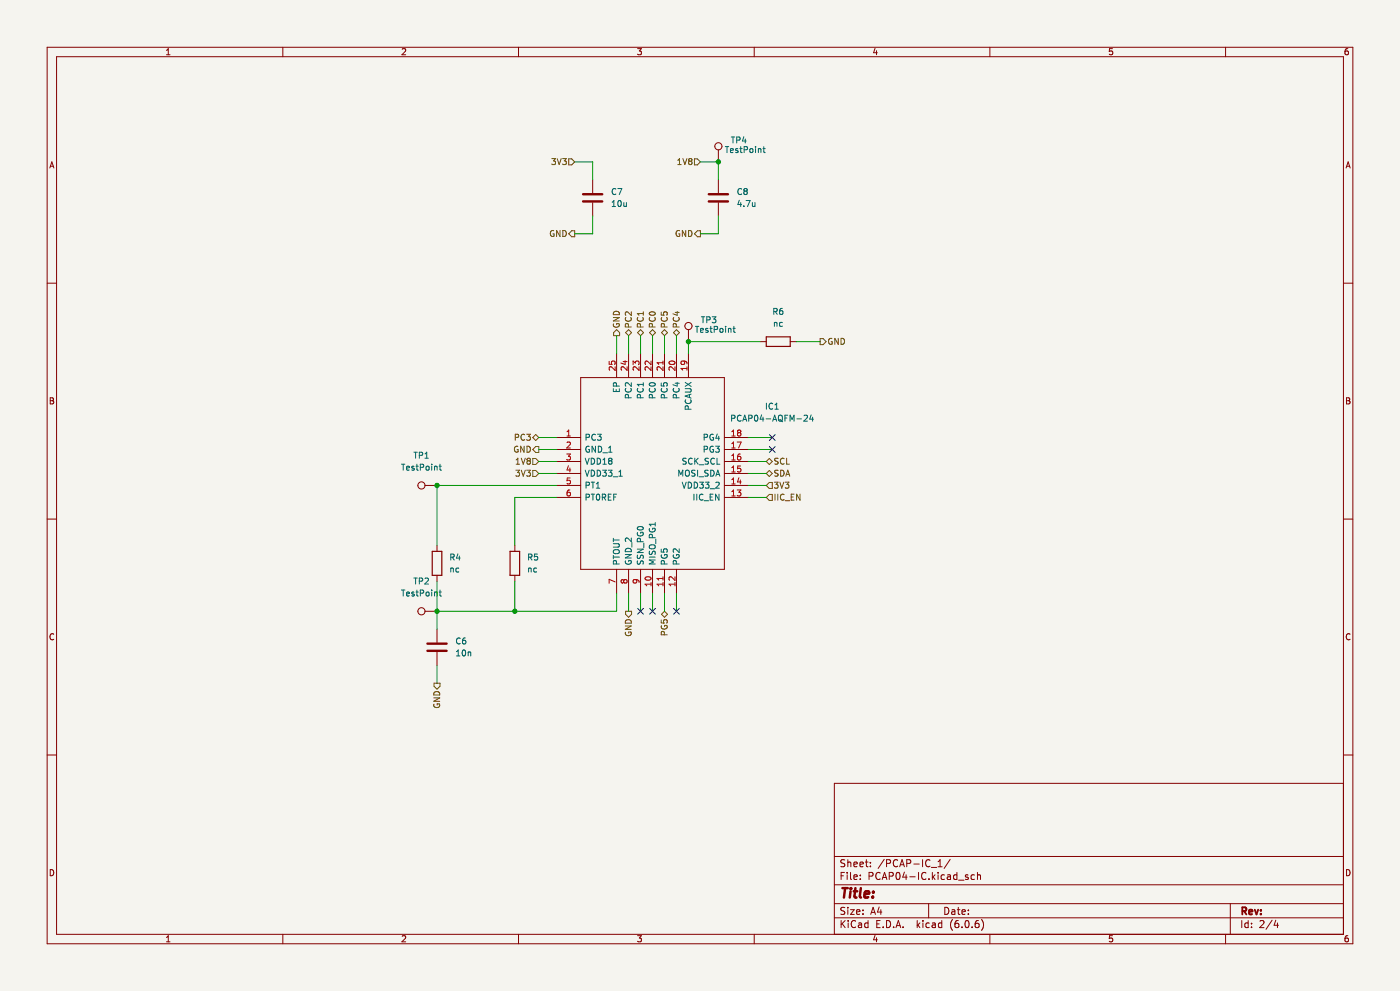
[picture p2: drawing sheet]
(kicad_sch (version 20211123) (generator eeschema)

 (paper "A4")

 (lib_symbols
  (symbol "Connector:TestPoint" (pin_numbers hide) (pin_names (offset 0.762) hide) (in_bom yes) (on_board yes)
   (property "Reference" "TP" (id 0) (at 0 6.858 0) (effects (font (size 1.27 1.27))))
   (property "Value" "TestPoint" (id 1) (at 0 5.08 0) (effects (font (size 1.27 1.27))))
   (property "Footprint" "" (id 2) (at 5.08 0 0) (effects (font (size 1.27 1.27)) hide))
   (property "Datasheet" "~" (id 3) (at 5.08 0 0) (effects (font (size 1.27 1.27)) hide))
   (symbol "TestPoint_0_1"
    (circle (center 0 3.302) (radius 0.762) (stroke (width 0) (type default) (color 0 0 0 0)) (fill (type none))))
   (symbol "TestPoint_1_1"
    (pin passive line (at 0 0 90) (length 2.54) (name "1" (effects (font (size 1.27 1.27)))) (number "1" (effects (font (size 1.27 1.27)))))))
  (symbol "Device:C" (pin_numbers hide) (pin_names (offset 0.254)) (in_bom yes) (on_board yes)
   (property "Reference" "C" (id 0) (at 0.635 2.54 0) (effects (font (size 1.27 1.27)) (justify left)))
   (property "Value" "C" (id 1) (at 0.635 -2.54 0) (effects (font (size 1.27 1.27)) (justify left)))
   (property "Footprint" "" (id 2) (at 0.9652 -3.81 0) (effects (font (size 1.27 1.27)) hide))
   (property "Datasheet" "~" (id 3) (at 0 0 0) (effects (font (size 1.27 1.27)) hide))
   (symbol "C_0_1"
    (polyline (pts (xy -2.032 -0.762) (xy 2.032 -0.762)) (stroke (width 0.508) (type default) (color 0 0 0 0)) (fill (type none)))
    (polyline (pts (xy -2.032 0.762) (xy 2.032 0.762)) (stroke (width 0.508) (type default) (color 0 0 0 0)) (fill (type none))))
   (symbol "C_1_1"
    (pin passive line (at 0 3.81 270) (length 2.794) (name "~" (effects (font (size 1.27 1.27)))) (number "1" (effects (font (size 1.27 1.27)))))
    (pin passive line (at 0 -3.81 90) (length 2.794) (name "~" (effects (font (size 1.27 1.27)))) (number "2" (effects (font (size 1.27 1.27)))))))
  (symbol "Device:R" (pin_numbers hide) (pin_names (offset 0)) (in_bom yes) (on_board yes)
   (property "Reference" "R" (id 0) (at 2.032 0 90) (effects (font (size 1.27 1.27))))
   (property "Value" "R" (id 1) (at 0 0 90) (effects (font (size 1.27 1.27))))
   (property "Footprint" "" (id 2) (at -1.778 0 90) (effects (font (size 1.27 1.27)) hide))
   (property "Datasheet" "~" (id 3) (at 0 0 0) (effects (font (size 1.27 1.27)) hide))
   (symbol "R_0_1"
    (rectangle (start -1.016 -2.54) (end 1.016 2.54) (stroke (width 0.254) (type default) (color 0 0 0 0)) (fill (type none))))
   (symbol "R_1_1"
    (pin passive line (at 0 3.81 270) (length 1.27) (name "~" (effects (font (size 1.27 1.27)))) (number "1" (effects (font (size 1.27 1.27)))))
    (pin passive line (at 0 -3.81 90) (length 1.27) (name "~" (effects (font (size 1.27 1.27)))) (number "2" (effects (font (size 1.27 1.27)))))))
  (symbol "SymbolLib:PCAP04-AQFM-24" (pin_names (offset 0.762)) (in_bom yes) (on_board yes)
   (property "Reference" "IC" (id 0) (at 36.83 17.78 0) (effects (font (size 1.27 1.27)) (justify left)))
   (property "Value" "PCAP04-AQFM-24" (id 1) (at 36.83 15.24 0) (effects (font (size 1.27 1.27)) (justify left)))
   (property "Footprint" "FootrpintLib:PCAP04AQFM24" (id 2) (at 36.83 12.7 0) (effects (font (size 1.27 1.27)) (justify left) hide))
   (property "Datasheet" "https://nl.mouser.com/datasheet/2/1081/PCap04_Datasheet-2325310.pdf" (id 3) (at 36.83 10.16 0) (effects (font (size 1.27 1.27)) (justify left) hide))
   (property "Description" "Data Acquisition ADCs/DACs - Specialised PCAP04-AQFM-24 QFN24 LF T&RDP" (id 4) (at 36.83 7.62 0) (effects (font (size 1.27 1.27)) (justify left) hide))
   (property "Height" "1" (id 5) (at 36.83 5.08 0) (effects (font (size 1.27 1.27)) (justify left) hide))
   (property "Mouser Part Number" "985-PCAP04-AQFM-24" (id 6) (at 36.83 2.54 0) (effects (font (size 1.27 1.27)) (justify left) hide))
   (property "Mouser Price/Stock" "https://nl.mouser.com/ProductDetail/ScioSense/PCAP04-AQFM-24?qs=%252BEew9%252B0nqrABj8vVM%2FUqRw%3D%3D" (id 7) (at 36.83 0 0) (effects (font (size 1.27 1.27)) (justify left) hide))
   (property "Manufacturer_Name" "ScioSense" (id 8) (at 36.83 -2.54 0) (effects (font (size 1.27 1.27)) (justify left) hide))
   (property "Manufacturer_Part_Number" "PCAP04-BQFM-24" (id 9) (at 36.83 -5.08 0) (effects (font (size 1.27 1.27)) (justify left) hide))
   (symbol "PCAP04-AQFM-24_0_0"
    (pin passive line (at 0 0 0) (length 5.08) (name "PC3" (effects (font (size 1.27 1.27)))) (number "1" (effects (font (size 1.27 1.27)))))
    (pin passive line (at 20.32 -33.02 90) (length 5.08) (name "MISO_PG1" (effects (font (size 1.27 1.27)))) (number "10" (effects (font (size 1.27 1.27)))))
    (pin passive line (at 22.86 -33.02 90) (length 5.08) (name "PG5" (effects (font (size 1.27 1.27)))) (number "11" (effects (font (size 1.27 1.27)))))
    (pin passive line (at 25.4 -33.02 90) (length 5.08) (name "PG2" (effects (font (size 1.27 1.27)))) (number "12" (effects (font (size 1.27 1.27)))))
    (pin passive line (at 40.64 -12.7 180) (length 5.08) (name "IIC_EN" (effects (font (size 1.27 1.27)))) (number "13" (effects (font (size 1.27 1.27)))))
    (pin passive line (at 40.64 -10.16 180) (length 5.08) (name "VDD33_2" (effects (font (size 1.27 1.27)))) (number "14" (effects (font (size 1.27 1.27)))))
    (pin passive line (at 40.64 -7.62 180) (length 5.08) (name "MOSI_SDA" (effects (font (size 1.27 1.27)))) (number "15" (effects (font (size 1.27 1.27)))))
    (pin passive line (at 40.64 -5.08 180) (length 5.08) (name "SCK_SCL" (effects (font (size 1.27 1.27)))) (number "16" (effects (font (size 1.27 1.27)))))
    (pin passive line (at 40.64 -2.54 180) (length 5.08) (name "PG3" (effects (font (size 1.27 1.27)))) (number "17" (effects (font (size 1.27 1.27)))))
    (pin passive line (at 40.64 0 180) (length 5.08) (name "PG4" (effects (font (size 1.27 1.27)))) (number "18" (effects (font (size 1.27 1.27)))))
    (pin passive line (at 27.94 17.78 270) (length 5.08) (name "PCAUX" (effects (font (size 1.27 1.27)))) (number "19" (effects (font (size 1.27 1.27)))))
    (pin passive line (at 0 -2.54 0) (length 5.08) (name "GND_1" (effects (font (size 1.27 1.27)))) (number "2" (effects (font (size 1.27 1.27)))))
    (pin passive line (at 25.4 17.78 270) (length 5.08) (name "PC4" (effects (font (size 1.27 1.27)))) (number "20" (effects (font (size 1.27 1.27)))))
    (pin passive line (at 22.86 17.78 270) (length 5.08) (name "PC5" (effects (font (size 1.27 1.27)))) (number "21" (effects (font (size 1.27 1.27)))))
    (pin passive line (at 20.32 17.78 270) (length 5.08) (name "PC0" (effects (font (size 1.27 1.27)))) (number "22" (effects (font (size 1.27 1.27)))))
    (pin passive line (at 17.78 17.78 270) (length 5.08) (name "PC1" (effects (font (size 1.27 1.27)))) (number "23" (effects (font (size 1.27 1.27)))))
    (pin passive line (at 15.24 17.78 270) (length 5.08) (name "PC2" (effects (font (size 1.27 1.27)))) (number "24" (effects (font (size 1.27 1.27)))))
    (pin passive line (at 12.7 17.78 270) (length 5.08) (name "EP" (effects (font (size 1.27 1.27)))) (number "25" (effects (font (size 1.27 1.27)))))
    (pin passive line (at 0 -5.08 0) (length 5.08) (name "VDD18" (effects (font (size 1.27 1.27)))) (number "3" (effects (font (size 1.27 1.27)))))
    (pin passive line (at 0 -7.62 0) (length 5.08) (name "VDD33_1" (effects (font (size 1.27 1.27)))) (number "4" (effects (font (size 1.27 1.27)))))
    (pin passive line (at 0 -10.16 0) (length 5.08) (name "PT1" (effects (font (size 1.27 1.27)))) (number "5" (effects (font (size 1.27 1.27)))))
    (pin passive line (at 0 -12.7 0) (length 5.08) (name "PT0REF" (effects (font (size 1.27 1.27)))) (number "6" (effects (font (size 1.27 1.27)))))
    (pin passive line (at 12.7 -33.02 90) (length 5.08) (name "PTOUT" (effects (font (size 1.27 1.27)))) (number "7" (effects (font (size 1.27 1.27)))))
    (pin passive line (at 15.24 -33.02 90) (length 5.08) (name "GND_2" (effects (font (size 1.27 1.27)))) (number "8" (effects (font (size 1.27 1.27)))))
    (pin passive line (at 17.78 -33.02 90) (length 5.08) (name "SSN_PG0" (effects (font (size 1.27 1.27)))) (number "9" (effects (font (size 1.27 1.27))))))
   (symbol "PCAP04-AQFM-24_0_1"
    (polyline (pts (xy 5.08 12.7) (xy 35.56 12.7) (xy 35.56 -27.94) (xy 5.08 -27.94) (xy 5.08 12.7)) (stroke (width 0.1524) (type default) (color 0 0 0 0)) (fill (type none))))))

 (junction (at 146.05 72.39) (diameter 0) (color 0 0 0 0))
 (junction (at 109.22 129.54) (diameter 0) (color 0 0 0 0))
 (junction (at 152.4 34.29) (diameter 0) (color 0 0 0 0))
 (junction (at 92.71 102.87) (diameter 0) (color 0 0 0 0))
 (junction (at 92.71 129.54) (diameter 0) (color 0 0 0 0))

 (no_connect (at 163.83 95.25))
 (no_connect (at 163.83 92.71))
 (no_connect (at 138.43 129.54))
 (no_connect (at 143.51 129.54))
 (no_connect (at 135.89 129.54))

 (wire (pts (xy 92.71 133.35) (xy 92.71 129.54)) (stroke (width 0) (type default) (color 0 0 0 0)))
 (wire (pts (xy 121.92 49.53) (xy 125.73 49.53)) (stroke (width 0) (type default) (color 0 0 0 0)))
 (wire (pts (xy 121.92 34.29) (xy 125.73 34.29)) (stroke (width 0) (type default) (color 0 0 0 0)))
 (wire (pts (xy 114.3 97.79) (xy 118.11 97.79)) (stroke (width 0) (type default) (color 0 0 0 0)))
 (wire (pts (xy 140.97 125.73) (xy 140.97 129.54)) (stroke (width 0) (type default) (color 0 0 0 0)))
 (wire (pts (xy 125.73 38.1) (xy 125.73 34.29)) (stroke (width 0) (type default) (color 0 0 0 0)))
 (wire (pts (xy 92.71 129.54) (xy 92.71 123.19)) (stroke (width 0) (type default) (color 0 0 0 0)))
 (wire (pts (xy 143.51 71.12) (xy 143.51 74.93)) (stroke (width 0) (type default) (color 0 0 0 0)))
 (wire (pts (xy 109.22 123.19) (xy 109.22 129.54)) (stroke (width 0) (type default) (color 0 0 0 0)))
 (wire (pts (xy 158.75 92.71) (xy 163.83 92.71)) (stroke (width 0) (type default) (color 0 0 0 0)))
 (wire (pts (xy 152.4 38.1) (xy 152.4 34.29)) (stroke (width 0) (type default) (color 0 0 0 0)))
 (wire (pts (xy 158.75 97.79) (xy 162.56 97.79)) (stroke (width 0) (type default) (color 0 0 0 0)))
 (wire (pts (xy 158.75 100.33) (xy 162.56 100.33)) (stroke (width 0) (type default) (color 0 0 0 0)))
 (wire (pts (xy 148.59 34.29) (xy 152.4 34.29)) (stroke (width 0) (type default) (color 0 0 0 0)))
 (wire (pts (xy 158.75 102.87) (xy 162.56 102.87)) (stroke (width 0) (type default) (color 0 0 0 0)))
 (wire (pts (xy 148.59 49.53) (xy 152.4 49.53)) (stroke (width 0) (type default) (color 0 0 0 0)))
 (wire (pts (xy 114.3 100.33) (xy 118.11 100.33)) (stroke (width 0) (type default) (color 0 0 0 0)))
 (wire (pts (xy 125.73 45.72) (xy 125.73 49.53)) (stroke (width 0) (type default) (color 0 0 0 0)))
 (wire (pts (xy 92.71 129.54) (xy 109.22 129.54)) (stroke (width 0) (type default) (color 0 0 0 0)))
 (wire (pts (xy 143.51 125.73) (xy 143.51 129.54)) (stroke (width 0) (type default) (color 0 0 0 0)))
 (wire (pts (xy 135.89 71.12) (xy 135.89 74.93)) (stroke (width 0) (type default) (color 0 0 0 0)))
 (wire (pts (xy 114.3 92.71) (xy 118.11 92.71)) (stroke (width 0) (type default) (color 0 0 0 0)))
 (wire (pts (xy 114.3 95.25) (xy 118.11 95.25)) (stroke (width 0) (type default) (color 0 0 0 0)))
 (wire (pts (xy 140.97 71.12) (xy 140.97 74.93)) (stroke (width 0) (type default) (color 0 0 0 0)))
 (wire (pts (xy 109.22 129.54) (xy 130.81 129.54)) (stroke (width 0) (type default) (color 0 0 0 0)))
 (wire (pts (xy 146.05 74.93) (xy 146.05 72.39)) (stroke (width 0) (type default) (color 0 0 0 0)))
 (wire (pts (xy 138.43 71.12) (xy 138.43 74.93)) (stroke (width 0) (type default) (color 0 0 0 0)))
 (wire (pts (xy 135.89 125.73) (xy 135.89 129.54)) (stroke (width 0) (type default) (color 0 0 0 0)))
 (wire (pts (xy 130.81 129.54) (xy 130.81 125.73)) (stroke (width 0) (type default) (color 0 0 0 0)))
 (wire (pts (xy 133.35 125.73) (xy 133.35 129.54)) (stroke (width 0) (type default) (color 0 0 0 0)))
 (wire (pts (xy 133.35 71.12) (xy 133.35 74.93)) (stroke (width 0) (type default) (color 0 0 0 0)))
 (wire (pts (xy 158.75 105.41) (xy 162.56 105.41)) (stroke (width 0) (type default) (color 0 0 0 0)))
 (wire (pts (xy 138.43 125.73) (xy 138.43 129.54)) (stroke (width 0) (type default) (color 0 0 0 0)))
 (wire (pts (xy 92.71 102.87) (xy 118.11 102.87)) (stroke (width 0) (type default) (color 0 0 0 0)))
 (wire (pts (xy 109.22 105.41) (xy 118.11 105.41)) (stroke (width 0) (type default) (color 0 0 0 0)))
 (wire (pts (xy 92.71 140.97) (xy 92.71 144.78)) (stroke (width 0) (type default) (color 0 0 0 0)))
 (wire (pts (xy 92.71 115.57) (xy 92.71 102.87)) (stroke (width 0) (type default) (color 0 0 0 0)))
 (wire (pts (xy 168.91 72.39) (xy 173.99 72.39)) (stroke (width 0) (type default) (color 0 0 0 0)))
 (wire (pts (xy 130.81 71.12) (xy 130.81 74.93)) (stroke (width 0) (type default) (color 0 0 0 0)))
 (wire (pts (xy 109.22 115.57) (xy 109.22 105.41)) (stroke (width 0) (type default) (color 0 0 0 0)))
 (wire (pts (xy 152.4 45.72) (xy 152.4 49.53)) (stroke (width 0) (type default) (color 0 0 0 0)))
 (wire (pts (xy 146.05 72.39) (xy 161.29 72.39)) (stroke (width 0) (type default) (color 0 0 0 0)))
 (wire (pts (xy 158.75 95.25) (xy 163.83 95.25)) (stroke (width 0) (type default) (color 0 0 0 0)))

 (hierarchical_label "SCL" (shape bidirectional) (at 162.56 97.79 0) (effects (font (size 1.27 1.27)) (justify left)))
 (hierarchical_label "PC0" (shape bidirectional) (at 138.43 71.12 90) (effects (font (size 1.27 1.27)) (justify left)))
 (hierarchical_label "1V8" (shape input) (at 148.59 34.29 180) (effects (font (size 1.27 1.27)) (justify right)))
 (hierarchical_label "IIC_EN" (shape input) (at 162.56 105.41 0) (effects (font (size 1.27 1.27)) (justify left)))
 (hierarchical_label "GND" (shape output) (at 130.81 71.12 90) (effects (font (size 1.27 1.27)) (justify left)))
 (hierarchical_label "GND" (shape output) (at 114.3 95.25 180) (effects (font (size 1.27 1.27)) (justify right)))
 (hierarchical_label "GND" (shape output) (at 92.71 144.78 270) (effects (font (size 1.27 1.27)) (justify right)))
 (hierarchical_label "PC5" (shape bidirectional) (at 140.97 71.12 90) (effects (font (size 1.27 1.27)) (justify left)))
 (hierarchical_label "3V3" (shape input) (at 121.92 34.29 180) (effects (font (size 1.27 1.27)) (justify right)))
 (hierarchical_label "PC2" (shape bidirectional) (at 133.35 71.12 90) (effects (font (size 1.27 1.27)) (justify left)))
 (hierarchical_label "GND" (shape output) (at 121.92 49.53 180) (effects (font (size 1.27 1.27)) (justify right)))
 (hierarchical_label "GND" (shape output) (at 173.99 72.39 0) (effects (font (size 1.27 1.27)) (justify left)))
 (hierarchical_label "3V3" (shape input) (at 114.3 100.33 180) (effects (font (size 1.27 1.27)) (justify right)))
 (hierarchical_label "SDA" (shape bidirectional) (at 162.56 100.33 0) (effects (font (size 1.27 1.27)) (justify left)))
 (hierarchical_label "1V8" (shape input) (at 114.3 97.79 180) (effects (font (size 1.27 1.27)) (justify right)))
 (hierarchical_label "GND" (shape output) (at 133.35 129.54 270) (effects (font (size 1.27 1.27)) (justify right)))
 (hierarchical_label "3V3" (shape input) (at 162.56 102.87 0) (effects (font (size 1.27 1.27)) (justify left)))
 (hierarchical_label "GND" (shape output) (at 148.59 49.53 180) (effects (font (size 1.27 1.27)) (justify right)))
 (hierarchical_label "PG5" (shape bidirectional) (at 140.97 129.54 270) (effects (font (size 1.27 1.27)) (justify right)))
 (hierarchical_label "PC1" (shape bidirectional) (at 135.89 71.12 90) (effects (font (size 1.27 1.27)) (justify left)))
 (hierarchical_label "PC3" (shape bidirectional) (at 114.3 92.71 180) (effects (font (size 1.27 1.27)) (justify right)))
 (hierarchical_label "PC4" (shape bidirectional) (at 143.51 71.12 90) (effects (font (size 1.27 1.27)) (justify left)))

 (symbol (lib_id "Connector:TestPoint") (at 146.05 72.39 0) (unit 1) (in_bom yes) (on_board yes)
  (property "Reference" "TP3" (id 0) (at 148.59 67.8179 0) (effects (font (size 1.27 1.27)) (justify left)))
  (property "Value" "TestPoint" (id 1) (at 147.32 69.85 0) (effects (font (size 1.27 1.27)) (justify left)))
  (property "Footprint" "TestPoint:TestPoint_Pad_D1.0mm" (id 2) (at 151.13 72.39 0) (effects (font (size 1.27 1.27)) hide))
  (property "Datasheet" "~" (id 3) (at 151.13 72.39 0) (effects (font (size 1.27 1.27)) hide)) (pin "1"))

 (symbol (lib_id "Device:C") (at 125.73 41.91 0) (unit 1) (in_bom yes) (on_board yes) (fields_autoplaced)
  (property "Reference" "C7" (id 0) (at 129.54 40.6399 0) (effects (font (size 1.27 1.27)) (justify left)))
  (property "Value" "10u" (id 1) (at 129.54 43.1799 0) (effects (font (size 1.27 1.27)) (justify left)))
  (property "Footprint" "Capacitor_SMD:C_0603_1608Metric_Pad1.08x0.95mm_HandSolder" (id 2) (at 126.6952 45.72 0) (effects (font (size 1.27 1.27)) hide))
  (property "Datasheet" "~" (id 3) (at 125.73 41.91 0) (effects (font (size 1.27 1.27)) hide)) (pin "1") (pin "2"))

 (symbol (lib_id "Device:R") (at 109.22 119.38 0) (unit 1) (in_bom yes) (on_board yes) (fields_autoplaced)
  (property "Reference" "R5" (id 0) (at 111.76 118.1099 0) (effects (font (size 1.27 1.27)) (justify left)))
  (property "Value" "nc" (id 1) (at 111.76 120.6499 0) (effects (font (size 1.27 1.27)) (justify left)))
  (property "Footprint" "Resistor_SMD:R_0603_1608Metric_Pad0.98x0.95mm_HandSolder" (id 2) (at 107.442 119.38 90) (effects (font (size 1.27 1.27)) hide))
  (property "Datasheet" "~" (id 3) (at 109.22 119.38 0) (effects (font (size 1.27 1.27)) hide)) (pin "1") (pin "2"))

 (symbol (lib_id "Device:C") (at 92.71 137.16 0) (unit 1) (in_bom yes) (on_board yes) (fields_autoplaced)
  (property "Reference" "C6" (id 0) (at 96.52 135.8899 0) (effects (font (size 1.27 1.27)) (justify left)))
  (property "Value" "10n" (id 1) (at 96.52 138.4299 0) (effects (font (size 1.27 1.27)) (justify left)))
  (property "Footprint" "Capacitor_SMD:C_0603_1608Metric_Pad1.08x0.95mm_HandSolder" (id 2) (at 93.6752 140.97 0) (effects (font (size 1.27 1.27)) hide))
  (property "Datasheet" "~" (id 3) (at 92.71 137.16 0) (effects (font (size 1.27 1.27)) hide)) (pin "1") (pin "2"))

 (symbol (lib_id "Device:R") (at 92.71 119.38 0) (unit 1) (in_bom yes) (on_board yes) (fields_autoplaced)
  (property "Reference" "R4" (id 0) (at 95.25 118.1099 0) (effects (font (size 1.27 1.27)) (justify left)))
  (property "Value" "nc" (id 1) (at 95.25 120.6499 0) (effects (font (size 1.27 1.27)) (justify left)))
  (property "Footprint" "Resistor_SMD:R_0603_1608Metric_Pad0.98x0.95mm_HandSolder" (id 2) (at 90.932 119.38 90) (effects (font (size 1.27 1.27)) hide))
  (property "Datasheet" "~" (id 3) (at 92.71 119.38 0) (effects (font (size 1.27 1.27)) hide)) (pin "1") (pin "2"))

 (symbol (lib_id "SymbolLib:PCAP04-AQFM-24") (at 118.11 92.71 0) (unit 1) (in_bom yes) (on_board yes) (fields_autoplaced)
  (property "Reference" "IC1" (id 0) (at 163.83 86.1312 0))
  (property "Value" "PCAP04-AQFM-24" (id 1) (at 163.83 88.6712 0))
  (property "Footprint" "FootrpintLib:PCAP04AQFM24" (id 2) (at 154.94 80.01 0) (effects (font (size 1.27 1.27)) (justify left) hide))
  (property "Datasheet" "https://nl.mouser.com/datasheet/2/1081/PCap04_Datasheet-2325310.pdf" (id 3) (at 154.94 82.55 0) (effects (font (size 1.27 1.27)) (justify left) hide))
  (property "Description" "Data Acquisition ADCs/DACs - Specialised PCAP04-AQFM-24 QFN24 LF T&RDP" (id 4) (at 154.94 85.09 0) (effects (font (size 1.27 1.27)) (justify left) hide))
  (property "Height" "1" (id 5) (at 154.94 87.63 0) (effects (font (size 1.27 1.27)) (justify left) hide))
  (property "Mouser Part Number" "985-PCAP04-AQFM-24" (id 6) (at 154.94 90.17 0) (effects (font (size 1.27 1.27)) (justify left) hide))
  (property "Mouser Price/Stock" "https://nl.mouser.com/ProductDetail/ScioSense/PCAP04-AQFM-24?qs=%252BEew9%252B0nqrABj8vVM%2FUqRw%3D%3D" (id 7) (at 154.94 92.71 0) (effects (font (size 1.27 1.27)) (justify left) hide))
  (property "Manufacturer_Name" "ScioSense" (id 8) (at 154.94 95.25 0) (effects (font (size 1.27 1.27)) (justify left) hide))
  (property "Manufacturer_Part_Number" "PCAP04-BQFM-24" (id 9) (at 154.94 97.79 0) (effects (font (size 1.27 1.27)) (justify left) hide)) (pin "1") (pin "10") (pin "11") (pin "12") (pin "13") (pin "14") (pin "15") (pin "16") (pin "17") (pin "18") (pin "19") (pin "2") (pin "20") (pin "21") (pin "22") (pin "23") (pin "24") (pin "25") (pin "3") (pin "4") (pin "5") (pin "6") (pin "7") (pin "8") (pin "9"))

 (symbol (lib_id "Device:C") (at 152.4 41.91 0) (unit 1) (in_bom yes) (on_board yes) (fields_autoplaced)
  (property "Reference" "C8" (id 0) (at 156.21 40.6399 0) (effects (font (size 1.27 1.27)) (justify left)))
  (property "Value" "4.7u" (id 1) (at 156.21 43.1799 0) (effects (font (size 1.27 1.27)) (justify left)))
  (property "Footprint" "Capacitor_SMD:C_0603_1608Metric_Pad1.08x0.95mm_HandSolder" (id 2) (at 153.3652 45.72 0) (effects (font (size 1.27 1.27)) hide))
  (property "Datasheet" "~" (id 3) (at 152.4 41.91 0) (effects (font (size 1.27 1.27)) hide)) (pin "1") (pin "2"))

 (symbol (lib_id "Connector:TestPoint") (at 92.71 129.54 90) (unit 1) (in_bom yes) (on_board yes) (fields_autoplaced)
  (property "Reference" "TP2" (id 0) (at 89.408 123.19 90))
  (property "Value" "TestPoint" (id 1) (at 89.408 125.73 90))
  (property "Footprint" "TestPoint:TestPoint_Pad_D1.0mm" (id 2) (at 92.71 124.46 0) (effects (font (size 1.27 1.27)) hide))
  (property "Datasheet" "~" (id 3) (at 92.71 124.46 0) (effects (font (size 1.27 1.27)) hide)) (pin "1"))

 (symbol (lib_id "Connector:TestPoint") (at 92.71 102.87 90) (unit 1) (in_bom yes) (on_board yes) (fields_autoplaced)
  (property "Reference" "TP1" (id 0) (at 89.408 96.52 90))
  (property "Value" "TestPoint" (id 1) (at 89.408 99.06 90))
  (property "Footprint" "TestPoint:TestPoint_Pad_D1.0mm" (id 2) (at 92.71 97.79 0) (effects (font (size 1.27 1.27)) hide))
  (property "Datasheet" "~" (id 3) (at 92.71 97.79 0) (effects (font (size 1.27 1.27)) hide)) (pin "1"))

 (symbol (lib_id "Device:R") (at 165.1 72.39 90) (unit 1) (in_bom yes) (on_board yes) (fields_autoplaced)
  (property "Reference" "R6" (id 0) (at 165.1 66.04 90))
  (property "Value" "nc" (id 1) (at 165.1 68.58 90))
  (property "Footprint" "Resistor_SMD:R_0603_1608Metric_Pad0.98x0.95mm_HandSolder" (id 2) (at 165.1 74.168 90) (effects (font (size 1.27 1.27)) hide))
  (property "Datasheet" "~" (id 3) (at 165.1 72.39 0) (effects (font (size 1.27 1.27)) hide)) (pin "1") (pin "2"))

 (symbol (lib_id "Connector:TestPoint") (at 152.4 34.29 0) (unit 1) (in_bom yes) (on_board yes)
  (property "Reference" "TP4" (id 0) (at 154.94 29.7179 0) (effects (font (size 1.27 1.27)) (justify left)))
  (property "Value" "TestPoint" (id 1) (at 153.67 31.75 0) (effects (font (size 1.27 1.27)) (justify left)))
  (property "Footprint" "TestPoint:TestPoint_Pad_D1.0mm" (id 2) (at 157.48 34.29 0) (effects (font (size 1.27 1.27)) hide))
  (property "Datasheet" "~" (id 3) (at 157.48 34.29 0) (effects (font (size 1.27 1.27)) hide)) (pin "1")))
